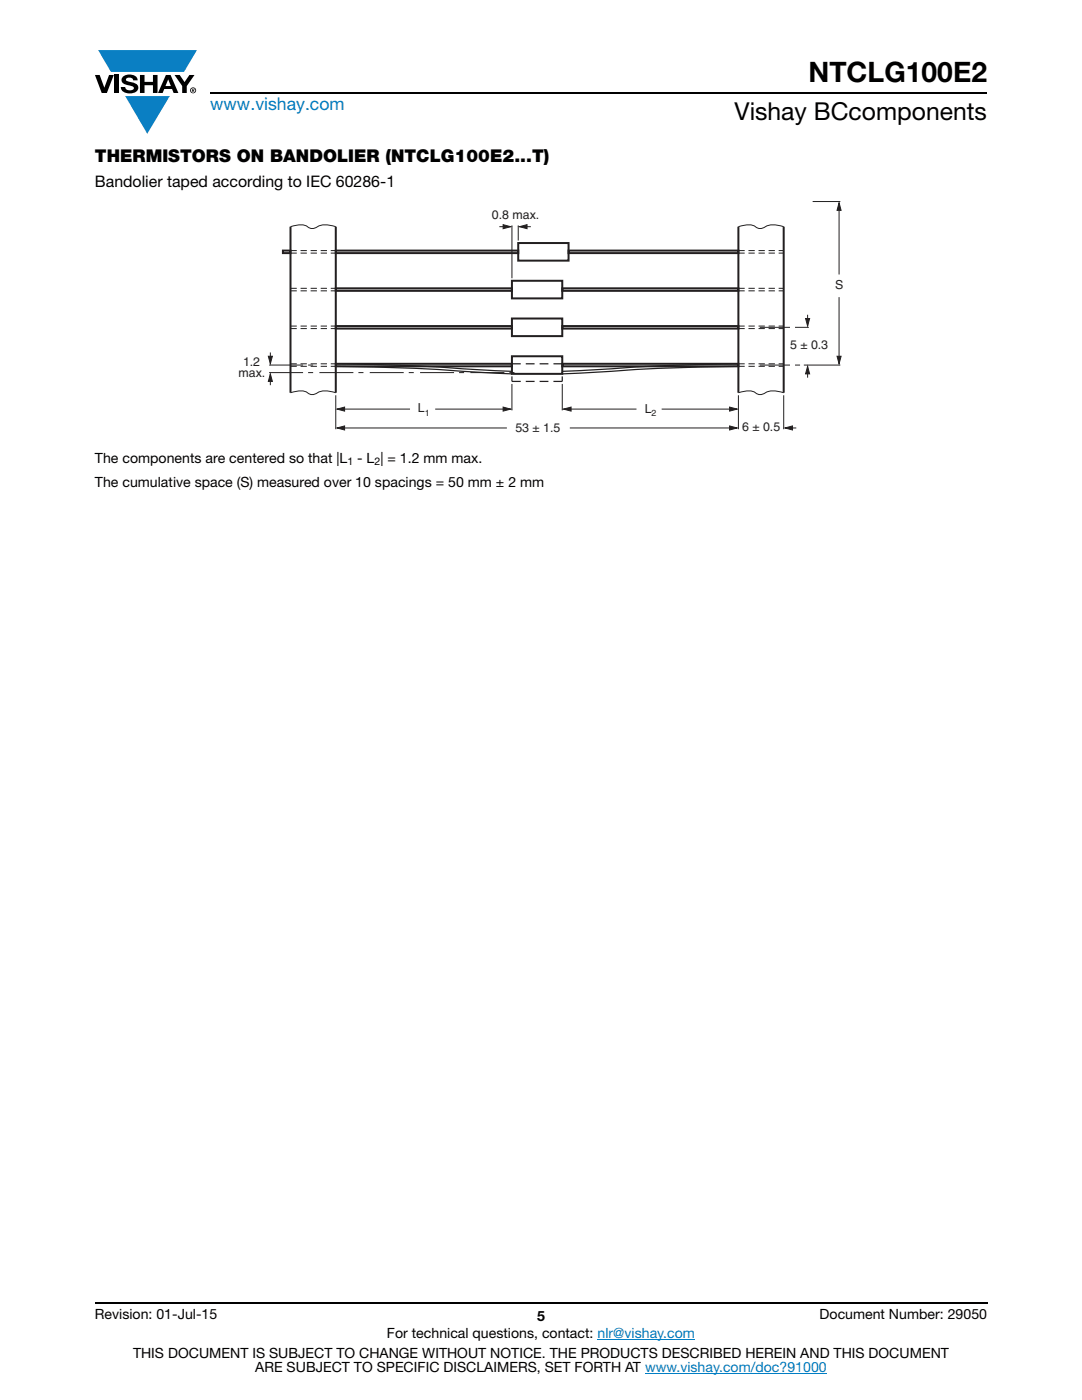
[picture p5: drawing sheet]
<svg xmlns="http://www.w3.org/2000/svg" width="216mm" height="279mm" viewBox="0 0 216 279" stroke-linecap="round" stroke-linejoin="round" font-family="sans-serif">
<g fill="#0a7fc3">
<path d="M19.6 10h19.7l-2.6 4.3h-1.1h-13.5z"/>
<path d="M25 19.2h8.9l-4.5 7.5z"/>
</g>
<g fill="#000">
<path d="M18.9 15h1l.9 2.5 1-2.5h.9l-1.4 3.6h-1zM22.9 15h.9v3.6h-.9zM24.6 15.3a2.1 2.1 0 0 1 2.8 .3l.1 .4h-.9a.79 .79 0 0 0-.7-.5 .79 .79 0 0 0-.8 .4l.3 .3 1 .2a1.08 1.08 0 0 1 1.2 1 1.08 1.08 0 0 1-1.1 1.2 1.73 1.73 0 0 1-2.4-1.2h.9a.96 .96 0 0 0 .8 .6 .96 .96 0 0 0 .9-.4 1.31 1.31 0 0 0-1.2-.6 1.03 1.03 0 0 1-1.1-.6 1.03 1.03 0 0 1 .2-1.1zM27.9 15h.9v1.3h1.7v-1.3h.9v3.6h-.9v-1.6h-1.7v1.6h-.9zM34.8 15h1.1l.9 1.4 1-1.4h1l-1.5 2.2v1.4h-.9v-1.4z"/>
<path d="M33.6 15.9l.5 1.3h-1.1zM33.1 15l-1.6 3.6h1l.3-.8h1.5l.3 .8h1l-1.6-3.6z"/>
<path d="M38.4 17.8h.2v.2h-.2zM38.3 17.7v.7h.1v-.3l.4 .3-.2-.3 .2-.2-.1-.2z"/>
<path d="M38.1 18a.46 .46 0 0 1 .9 0 .46 .46 0 0 1-.9 0zM37.9 18a.6 .6 0 0 0 1.2 0 .6 .6 0 0 0-1.2 0z"/>
</g>
<path d="M42 18.6h155M18.9 260h178.1" fill="none" stroke="#000" stroke-width=".36"/>
<path d="M119.2 267.3h19.5M128.7 274h36.3" fill="none" stroke="#007ec4" stroke-width=".2"/>
<path d="M47.6 40.1h120.7v46.7h-120.7z" fill="#fff"/>
<path d="M67 72.6a493 493 0 0 1 32.7 1.4l2.5 .1M67 73.1a493 493 0 0 1 32.7 1.4l2.5 .1M147.3 72.6a493 493 0 0 0-32.7 1.4l-2.4 .1M147.3 73.1a493 493 0 0 0-32.7 1.4l-2.4 .1" fill="none" stroke="#231f20" stroke-width=".25"/>
<path d="M56.5 50h1.5v.5h-1.5zM58 45.2v33.2M67 50h36.4v.5h-36.4zM67 45.2v33.2M103.4 48.5h10v3.5h-10zM113.4 50h33.9v.5h-33.9zM147.3 45.2v33.2M156.4 45.2v33.2" fill="none" stroke="#231f20" stroke-width=".4"/>
<g fill="none" stroke="#231f20" stroke-width=".2">
<path d="M58 50.5h1.2M58 50h1.2M58 58h1.2M58 57.5h1.2M58 45.2l.8-.2a2.91 2.91 0 0 1 2.9 .5 1.95 1.95 0 0 0 2.1-.5 5 5 0 0 1 3.2 .2M60 50.5h1.2M60 50h1.2M60 58h1.2M60 57.5h1.2M62 50.5h1.2M62 50h1.2M62 58h1.2"/>
<path d="M62 57.5h1.2M64 50.5h1.2M64 50h1.2M64 58h1.2M64 57.5h1.2M66 50.5h1M66 50h1M66 58h1M66 57.5h1M102.2 45v10.5M103.4 45v3M103.7 45.2h2.2"/>
<path d="M147.3 50.5h1.3M147.3 50h1.3M147.3 58h1.3M147.3 57.5h1.3M147.3 45.2l.8-.2a2.91 2.91 0 0 1 3 .5 1.95 1.95 0 0 0 2.1-.5 5 5 0 0 1 3.2 .2M149.3 50.5h1.3M149.3 50h1.3M149.3 58h1.3M149.3 57.5h1.3M151.4 50.5h1.2M151.4 50h1.2M151.4 58h1.2"/>
<path d="M151.4 57.5h1.2M153.4 50.5h1.2M153.4 50h1.2M153.4 58h1.2M153.4 57.5h1.2M155.4 50.5h1M155.4 50h1M155.4 58h1M155.4 57.5h1M58 65.6h1.2M58 65.1h1.2M58 73.1h1.2"/>
<path d="M58 72.6h1.2M60 65.6h1.2M60 65.1h1.2M60 73.1h1.2M60 72.6h1.2M62 65.6h1.2M62 65.1h1.2M62 73.1h1.2M62 72.6h1.2M64 65.6h1.2M64 65.1h1.2M64 73.1h1.2"/>
<path d="M64 72.6h1.2M66 65.6h1M66 65.1h1M66 73.1h1M66 72.6h1M147.3 65.6h1.3M147.3 65.1h1.3M147.3 73.1h1.3M147.3 72.6h1.3M149.3 65.6h1.3M149.3 65.1h1.3M149.3 73.1h1.3"/>
<path d="M149.3 72.6h1.3M151.4 65.6h1.2M151.4 65.1h1.2M151.4 73.1h1.2M151.4 72.6h1.2M153.4 65.6h1.2M153.4 65.1h1.2M153.4 73.1h1.2M153.4 72.6h1.2M155.4 65.6h1M155.4 65.1h1M155.4 73.1h1"/>
<path d="M155.4 72.6h1"/>
</g>
<path d="M103.7 45.2l1.5-.4v.8z" fill="#231f20"/>
<path d="M99.6 45.2h2.3M103.7 45.2l1.5-.4v.8z" fill="none" stroke="#231f20" stroke-width=".2"/>
<path d="M100.4 44.8l1.5 .4-1.5 .4z" fill="#231f20"/>
<path d="M100.4 44.8l1.5 .4-1.5 .4zM162.2 40.2h5.5M167.4 40.5v14.3M58 78.4l.8-.2a2.91 2.91 0 0 1 2.9 .4 1.95 1.95 0 0 0 2.1-.4 5 5 0 0 1 3.2 .2M147.3 78.4l.8-.2a2.91 2.91 0 0 1 3 .4 1.95 1.95 0 0 0 2.1-.4 5 5 0 0 1 3.2 .2" fill="none" stroke="#231f20" stroke-width=".2"/>
<path d="M67 57.5h35.2v.5h-35.2zM102.2 56h10v3.6h-10zM112.2 57.5h35.1v.5h-35.1zM67 65.1h35.2v.5h-35.2zM67 72.6h35.2v.5h-35.2zM102.2 63.6h10v3.5h-10zM102.2 71.1h10v3.5h-10zM112.2 65.1h35.1v.5h-35.1zM112.2 72.6h35.1v.5h-35.1z" fill="none" stroke="#231f20" stroke-width=".4"/>
<path d="M167.4 40.5l.4 1.5h-.8z" fill="#231f20"/>
<path d="M167.4 40.5l.4 1.5h-.8zM151.6 72.9h6M151.6 65.3h6M158.6 72.9h1M158.6 65.3h2.8M160.4 72.9h7.3M161.1 73.1v2.3" fill="none" stroke="#231f20" stroke-width=".2"/>
<path d="M161.1 73.1l.5 1.5h-.9z" fill="#231f20"/>
<path d="M161.1 73.1l.5 1.5h-.9zM161.1 62.8v2.3" fill="none" stroke="#231f20" stroke-width=".2"/>
<path d="M160.7 63.6h.9l-.5 1.5z" fill="#231f20"/>
<path d="M167.4 59.3v13.3M160.7 63.6h.9l-.5 1.5z" fill="none" stroke="#231f20" stroke-width=".2"/>
<path d="M167 71.1h.8l-.4 1.5z" fill="#231f20"/>
<path d="M147.3 78.9v6.8M156.4 78.9v6.8M167 71.1h.8l-.4 1.5zM156.6 85.4h2.3" fill="none" stroke="#231f20" stroke-width=".2"/>
<path d="M156.6 85.4l1.5-.4v.8z" fill="#231f20"/>
<path d="M112.2 76.6v5.3M112.4 81.6h14.6M156.6 85.4l1.5-.4v.8z" fill="none" stroke="#231f20" stroke-width=".2"/>
<path d="M112.4 81.6l1.6-.4v.8z" fill="#231f20"/>
<path d="M112.4 81.6l1.6-.4v.8zM132 81.6h15.1" fill="none" stroke="#231f20" stroke-width=".2"/>
<path d="M145.6 81.2l1.5 .4-1.5 .4z" fill="#231f20"/>
<path d="M67.3 81.6h14.5M145.6 81.2l1.5 .4-1.5 .4z" fill="none" stroke="#231f20" stroke-width=".2"/>
<path d="M67.3 81.6l1.5-.4v.8z" fill="#231f20"/>
<path d="M67.3 81.6l1.5-.4v.8zM86.8 81.6h15.1" fill="none" stroke="#231f20" stroke-width=".2"/>
<path d="M100.4 81.2l1.5 .4-1.5 .4z" fill="#231f20"/>
<path d="M67 78.9v6.8M102.1 76.6v5.3M100.4 81.2l1.5 .4-1.5 .4zM113.7 85.4h33.4" fill="none" stroke="#231f20" stroke-width=".2"/>
<path d="M145.6 85l1.5 .4-1.5 .4z" fill="#231f20"/>
<path d="M67.3 85.4h33.8M145.6 85l1.5 .4-1.5 .4z" fill="none" stroke="#231f20" stroke-width=".2"/>
<path d="M67.3 85.4l1.5-.4v.8z" fill="#231f20"/>
<path d="M53.7 72.9h6.8M53.7 74.4h6.8M53.9 70.3v2.3M61.5 72.9h1M61.5 74.4h1M67.3 85.4l1.5-.4v.8z" fill="none" stroke="#231f20" stroke-width=".2"/>
<path d="M53.5 71.1h.8l-.4 1.5z" fill="#231f20"/>
<path d="M53.5 71.1h.8l-.4 1.5zM53.9 74.6v2.3" fill="none" stroke="#231f20" stroke-width=".2"/>
<path d="M53.9 74.6l.4 1.5h-.8z" fill="#231f20"/>
<path d="M53.9 74.6l.4 1.5h-.8zM63.7 74.4h6.8M71.5 74.4h1M73.8 74.4h6.8M81.6 74.4h1M83.8 74.4h6.8M91.6 74.4h1M93.9 74.4h6.7M101.6 74.4h1.1" fill="none" stroke="#231f20" stroke-width=".2"/>
<path d="M102.1 75.1v1h1.8M102.2 72.6h1.7M104.9 76.1h1.8M104.9 72.6h1.8M107.7 76.1h1.7M107.7 72.6h1.7M110.4 72.6h1.8M112.2 75.1v1h-1.8" fill="none" stroke="#231f20" stroke-width=".25"/>
<text font-size="5.6" x="161.3" y="16.4">NTCLG100E2</text>
<text font-size="4.9" x="146.6" y="24">Vishay BCcomponents</text>
<text font-size="3.5" fill="#007ec4" x="42" y="21.9">www.vishay.com</text>
<text font-size="3.5" x="18.9" y="32.3">THERMISTORS ON BANDOLIER (NTCLG100E2...T)</text>
<text font-size="3.2" x="18.9" y="37.4">Bandolier taped according to IEC 60286-1</text>
<g font-size="2.8">
<text x="18.9" y="92.4">The components are centered so that |L - L | = 1.2 mm max.</text>
<text x="18.9" y="97.3">The cumulative space (S) measured over 10 spacings = 50 mm ± 2 mm</text>
<text x="18.9" y="263.3">Revision: 01-Jul-15</text>
<text x="107.2" y="263.6">5</text>
<text x="163.6" y="263.3">Document Number: 29050</text>
<text x="77.2" y="267.1">For technical questions, contact: nlr@vishay.com</text>
<text x="26.5" y="271">THIS DOCUMENT IS SUBJECT TO CHANGE WITHOUT NOTICE. THE PRODUCTS DESCRIBED HEREIN AND THIS DOCUMENT</text>
<text x="50.9" y="273.8">ARE SUBJECT TO SPECIFIC DISCLAIMERS, SET FORTH AT www.vishay.com/doc?91000</text>
</g>
<g font-size="2.5" fill="#231f20">
<text x="98.2" y="43.8">0.8 max.</text>
<text x="166.6" y="57.7">S</text>
<text x="157.6" y="69.6">5 ± 0.3</text>
<text x="47.6" y="75.3">max.</text>
<text x="48.5" y="73">1.2</text>
<text x="83.4" y="82.3">L</text>
<text x="128.7" y="82.4">L</text>
<text x="102.8" y="86.3">53 ± 1.5</text>
<text x="148.1" y="86.1">6 ± 0.5</text>
</g>
<g font-size="2.1">
<text x="69.3" y="92.9">1</text>
<text x="74.7" y="92.9">2</text>
</g>
<g font-size="1.8" fill="#231f20">
<text x="84.8" y="83">1</text>
<text x="130" y="83.1">2</text>
</g>
</svg>
